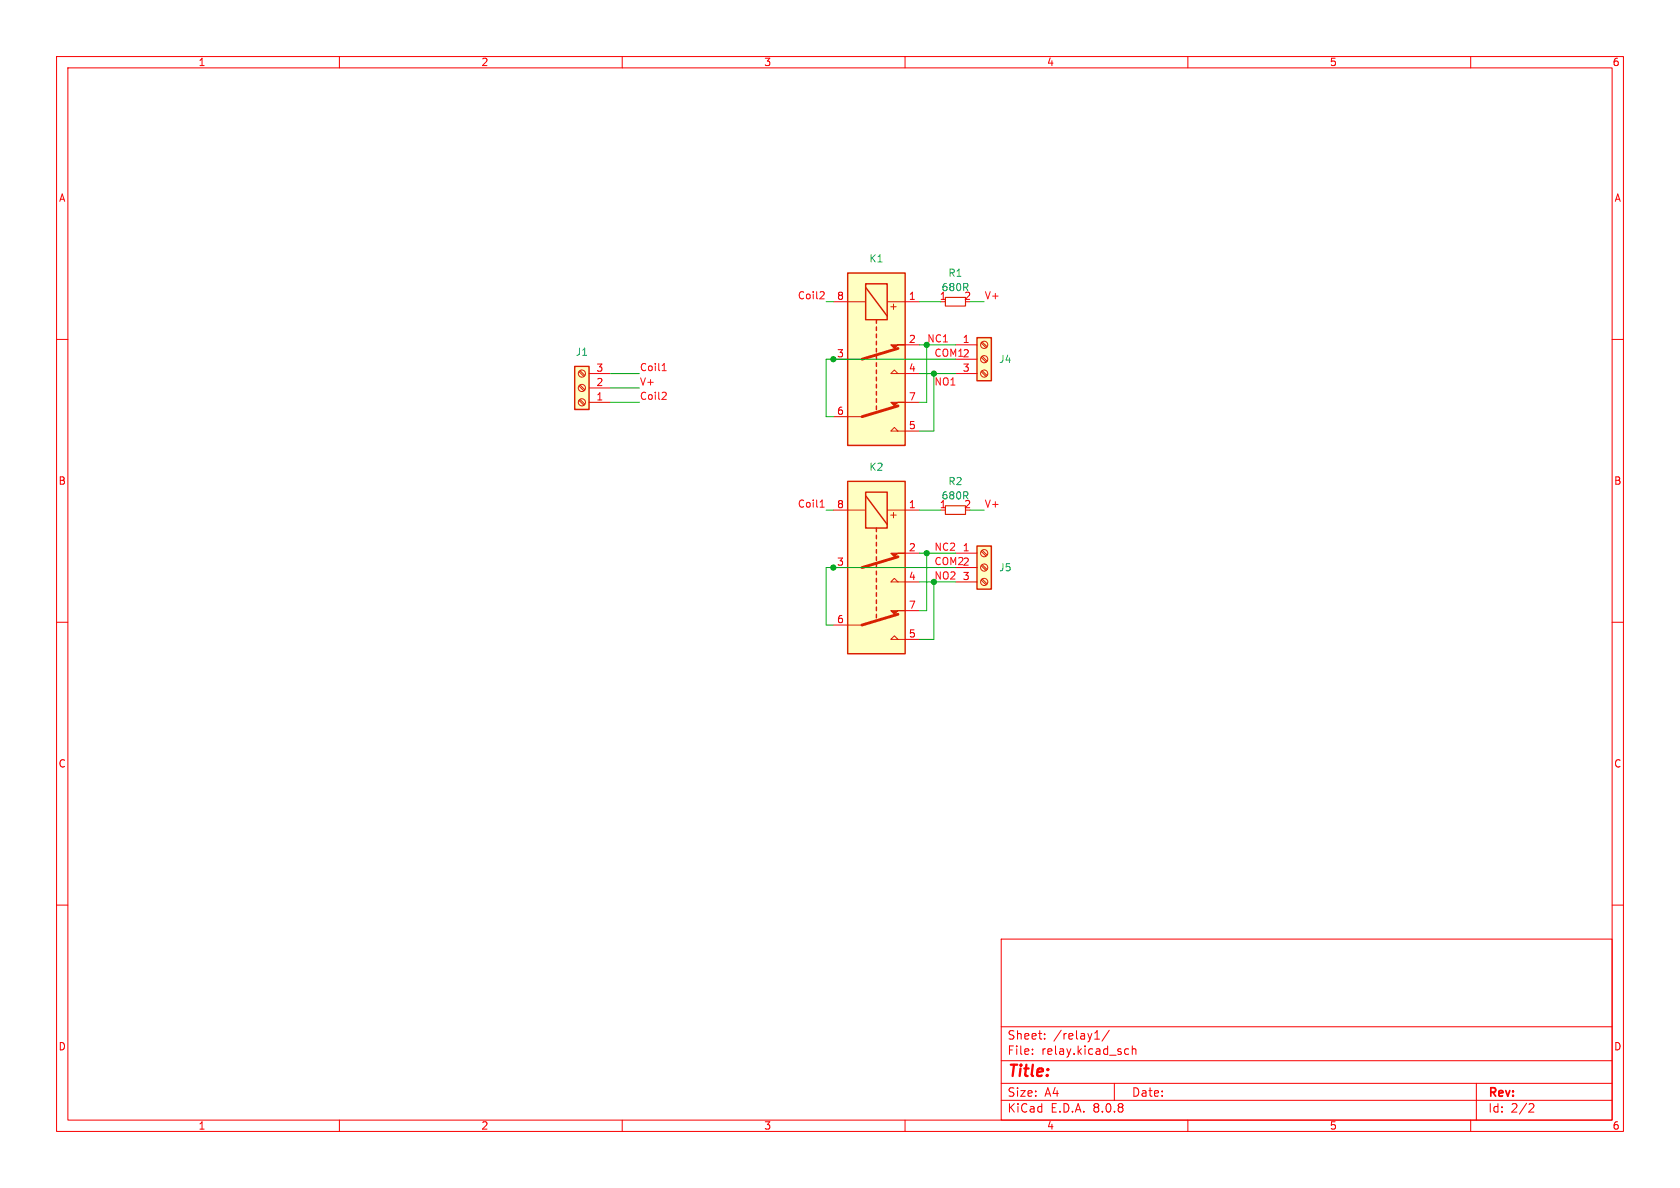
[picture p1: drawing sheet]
<svg xmlns="http://www.w3.org/2000/svg" width="297mm" height="210mm" viewBox="0 0 297 210" stroke-linecap="round" stroke-linejoin="round" font-family="sans-serif">
<g fill="none" stroke="#f90000" stroke-width=".18">
<path d="M10 10h277v190h-277zM12 12h273v186h-273zM60 10v2M110 10v2M160 10v2M210 10v2M260 10v2M10 60h2M285 60h2M10 110h2M285 110h2M10 160h2"/>
<path d="M177 166h108v32h-108zM285 160h2M60 198v2M110 198v2M160 198v2M177 194.5h108M177 191.5h108M177 187.5h108M177 181.5h108M182.5 186.3v.1M182.5 185.5v.1M184.7 183.6v.1"/>
<path d="M184.7 182.8v.1M193.5 183.7h.9M193.8 182.4l.2-.2v1.5M196.1 182.1l-1.3 2M197 191.5v3M199 186.3h.5M199 185.5h.5M200.2 185.5l.2-.1 .3 .1 .1 .9M200.2 184.9v1.5M210 198v2M260 198v2M261 191.5v6.5"/>
<path d="M270.5 195.1l.5 .1 .2 .3-1 1.1h1"/>
</g>
<path d="M101.6 64.8h2.5v7.6h-2.5z" fill="#ffffc2"/>
<path d="M101.6 64.8h2.5v7.6h-2.5z" fill="none" stroke="#d72100" stroke-width=".25"/>
<g fill="none" stroke="#d72100" stroke-width=".18">
<path d="M102.4 65.7l.8 .8M102.4 68.2l.8 .9M102.4 70.8l.8 .8M102.5 65.5l.9 .9M102.5 68.1l.9 .8M102.5 70.6l.9 .9"/>
<circle cx="102.9" cy="71.1" r=".63"/>
<circle cx="102.9" cy="66" r=".63"/>
<circle cx="102.9" cy="68.6" r=".63"/>
</g>
<path d="M104.1 71.1h3.8M104.1 68.6h3.8M104.1 66h3.8" fill="none" stroke="#df0000" stroke-width=".18"/>
<path d="M149.9 48.3h10.1v30.4h-10.1z" fill="#ffffc2"/>
<g fill="none" stroke="#d72100" stroke-width=".25">
<path d="M149.9 48.3h10.1v30.4h-10.1zM153 50.2h3.8v6.3h-3.8zM153 50.8l3.8 5.1M154.9 56.5v.7M154.9 57.8v.6M154.9 59.1v.6M154.9 60.3v.7M154.9 61.6v.6M154.9 62.9v.6M154.9 64.1v.7M154.9 65.4v.6M154.9 66.7v.6"/>
<path d="M154.9 67.9v.7M154.9 69.2v.7M154.9 70.5v.6M154.9 71.8v.6"/>
</g>
<path d="M149.9 53.3h3.1M156.8 53.3h3.2M149.9 63.5h2.5M149.9 73.7h2.5M158.7 66l-.6-.6-.6 .6h2.5M158.7 76.2l-.6-.6-.6 .6h2.5" fill="none" stroke="#d72100" stroke-width=".18"/>
<path d="M158.7 61.6l-6.3 1.9M158.7 71.8l-6.3 1.9" fill="none" stroke="#d72100" stroke-width=".51"/>
<g fill="#d72100" stroke="#d72100" stroke-width=".18">
<path d="M157.5 61h2.5h-1.3l-.6 .6z"/>
<path d="M157.5 71.1h2.5h-1.3l-.6 .7z"/>
</g>
<path d="M147.3 53.3h2.6M160 53.3h2.6M147.3 63.5h2.6M147.3 73.7h2.6M160 61h2.6M160 66h2.6M160 76.2h2.6M160 71.1h2.6" fill="none" stroke="#df0000" stroke-width=".18"/>
<path d="M167.1 52.6h3.6v1.5h-3.6z" fill="none" stroke="#d72100" stroke-width=".2"/>
<path d="M172.7 59.7h2.6v7.6h-2.6z" fill="#ffffc2"/>
<path d="M172.7 59.7h2.6v7.6h-2.6z" fill="none" stroke="#d72100" stroke-width=".25"/>
<g fill="none" stroke="#d72100" stroke-width=".18">
<path d="M173.5 65.7l.8 .8M173.5 63.2l.8 .8M173.5 60.6l.8 .9M173.6 65.5l.9 .9M173.6 63l.9 .8M173.6 60.5l.9 .8"/>
<circle cx="174" cy="61" r=".63"/>
<circle cx="174" cy="66" r=".63"/>
<circle cx="174" cy="63.5" r=".63"/>
</g>
<path d="M168.9 61h3.8M168.9 63.5h3.8M168.9 66h3.8" fill="none" stroke="#df0000" stroke-width=".18"/>
<path d="M172.7 96.5h2.6v7.6h-2.6z" fill="#ffffc2"/>
<path d="M172.7 96.5h2.6v7.6h-2.6z" fill="none" stroke="#d72100" stroke-width=".25"/>
<g fill="none" stroke="#d72100" stroke-width=".18">
<path d="M173.5 100l.8 .8M173.5 97.5l.8 .8M173.6 99.8l.9 .9M173.6 97.3l.9 .8M173.5 102.5l.8 .9M173.6 102.4l.9 .8"/>
<circle cx="174" cy="97.8" r=".63"/>
<circle cx="174" cy="102.9" r=".63"/>
<circle cx="174" cy="100.3" r=".63"/>
</g>
<path d="M168.9 97.8h3.8M168.9 100.3h3.8M168.9 102.9h3.8" fill="none" stroke="#df0000" stroke-width=".18"/>
<path d="M167.1 89.4h3.6v1.5h-3.6z" fill="none" stroke="#d72100" stroke-width=".2"/>
<path d="M149.9 85.1h10.1v30.5h-10.1z" fill="#ffffc2"/>
<g fill="none" stroke="#d72100" stroke-width=".25">
<path d="M149.9 85.1h10.1v30.5h-10.1zM153 87h3.8v6.3h-3.8zM153 87.6l3.8 5.1M154.9 93.3v.7M154.9 94.6v.7M154.9 95.9v.6M154.9 97.2v.6M154.9 98.4v.7M154.9 99.7v.6M154.9 101v.6M154.9 102.2v.7M154.9 103.5v.6"/>
<path d="M154.9 104.8v.6M154.9 106v.7M154.9 107.3v.7M154.9 108.6v.6"/>
</g>
<path d="M149.9 90.2h3.1M156.8 90.2h3.2M149.9 100.3h2.5M149.9 110.5h2.5M158.7 102.9l-.6-.7-.6 .7h2.5M158.7 113l-.6-.6-.6 .6h2.5" fill="none" stroke="#d72100" stroke-width=".18"/>
<path d="M158.7 98.4l-6.3 1.9M158.7 108.6l-6.3 1.9" fill="none" stroke="#d72100" stroke-width=".51"/>
<g fill="#d72100" stroke="#d72100" stroke-width=".18">
<path d="M157.5 97.8h2.5h-1.3l-.6 .6z"/>
<path d="M157.5 108h2.5h-1.3l-.6 .6z"/>
</g>
<path d="M147.3 90.2h2.6M160 90.2h2.6M160 97.8h2.6M147.3 100.3h2.6M147.3 110.5h2.6M160 102.9h2.6M160 113h2.6M160 108h2.6" fill="none" stroke="#df0000" stroke-width=".18"/>
<path d="M145.5 51.6l.2 .2-.1 .3-.7 .7h.8M117.1 65.5h.7M117.3 64.4l.1-.1v1.2M117.5 69.3l.3 .3-.1 .3-.7 .7h.8M145 89.7h.7M145.2 88.6l.1-.2v1.3" fill="none" stroke="#f70b18" stroke-width=".18"/>
<g fill="none" stroke="#00b200" stroke-width=".18">
<path d="M146 53.3h1.3M162.6 53.3h3.8M171.4 53.3h2.6M107.9 66h5.1M107.9 71.1h5.1M107.9 68.6h5.1M162.6 66h6.3M162.6 61h6.3M163.8 61v10.1h-1.2M165.1 66v10.2h-2.5M168.9 63.5h-22.9v10.2h1.3M146 90.2h1.3"/>
<path d="M162.6 97.8h6.3M162.6 90.2h3.8M163.8 97.8v10.2h-1.2M171.4 90.2h2.6M162.6 102.9h6.3M165.1 102.9v10.1h-2.5M168.9 100.3h-22.9v10.2h1.3"/>
</g>
<g fill="#00a400" stroke="#00a400" stroke-width=".18">
<circle cx="163.8" cy="61" r=".46"/>
<circle cx="147.3" cy="63.5" r=".46"/>
<circle cx="165.1" cy="66" r=".46"/>
<circle cx="165.1" cy="102.9" r=".46"/>
<circle cx="163.8" cy="97.8" r=".46"/>
<circle cx="147.3" cy="100.3" r=".46"/>
</g>
<text font-size="2.8" fill="#f90000" x="178" y="190.9">Title:</text>
<g font-size="2.1" fill="#f90000">
<text x="178" y="184">Sheet:</text>
<text x="186.2" y="184">/relay1/</text>
<text x="178" y="186.7">File:</text>
<text x="184.1" y="186.7">relay.kicad_sch</text>
<text x="178" y="196.9">KiCad</text>
<text x="178" y="194.1">Size:</text>
<text x="184.7" y="194.1">A4</text>
<text x="185.7" y="196.9">E.D.A.</text>
<text x="193.3" y="196.9">8.0.8</text>
<text x="200" y="194.1">Date:</text>
<text x="263" y="194.3">Rev:</text>
<text x="263" y="196.9">Id:</text>
<text x="267.1" y="196.9">2/2</text>
</g>
<g font-size="1.8" fill="#f90000">
<text x="35" y="11.9">1</text>
<text x="85" y="11.9">2</text>
<text x="135" y="11.9">3</text>
<text x="185" y="11.9">4</text>
<text x="235" y="11.9">5</text>
<text x="285" y="11.9">6</text>
<text x="10.3" y="35.9">A</text>
<text x="285.3" y="35.9">A</text>
<text x="10.3" y="85.9">B</text>
<text x="285.3" y="85.9">B</text>
<text x="10.3" y="135.9">C</text>
<text x="285.3" y="135.9">C</text>
<text x="10.3" y="185.9">D</text>
<text x="285.3" y="185.9">D</text>
<text x="35" y="199.9">1</text>
<text x="85" y="199.9">2</text>
<text x="135" y="199.9">3</text>
<text x="185" y="199.9">4</text>
<text x="235" y="199.9">5</text>
<text x="285" y="199.9">6</text>
</g>
<g font-size="1.8" fill="#00a0a0">
<text x="153.6" y="46.6">K1</text>
<text x="167.6" y="49.1">R1</text>
<text x="101.7" y="63.1">J1</text>
<text x="176.5" y="64.4">J4</text>
<text x="153.6" y="83.4">K2</text>
<text x="167.6" y="86">R2</text>
<text x="176.5" y="101.2">J5</text>
</g>
<g font-size="1.8" fill="#f70b18">
<text x="140.9" y="53">Coil2</text>
<text x="174" y="53">V+</text>
<text x="113" y="65.7">Coil1</text>
<text x="163.8" y="60.6">NC1</text>
<text x="165.1" y="63.2">COM12</text>
<text x="113" y="68.2">V+</text>
<text x="113" y="70.8">Coil2</text>
<text x="165.1" y="68.2">NO1</text>
<text x="140.9" y="89.8">Coil1</text>
<text x="174" y="89.8">V+</text>
<text x="165.1" y="100">COM22</text>
<text x="165.1" y="97.4">NC2</text>
<text x="165.1" y="102.5">NO2</text>
</g>
<g font-size="1.8" fill="#e70000">
<text x="147.9" y="53.1">8</text>
<text x="160.6" y="53.1">1</text>
<text x="170.4" y="53.1">2</text>
<text x="105.3" y="65.8">3</text>
<text x="147.9" y="63.2">3</text>
<text x="160.6" y="60.7">2</text>
<text x="160.6" y="65.8">4</text>
<text x="170.1" y="60.7">1</text>
<text x="170.1" y="65.8">3</text>
<text x="105.3" y="70.9">1</text>
<text x="105.3" y="68.3">2</text>
<text x="160.6" y="70.9">7</text>
<text x="147.9" y="73.4">6</text>
<text x="160.6" y="75.9">5</text>
<text x="147.9" y="89.9">8</text>
<text x="160.6" y="89.9">1</text>
<text x="170.4" y="89.9">2</text>
<text x="147.9" y="100.1">3</text>
<text x="160.6" y="97.5">2</text>
<text x="170.1" y="97.5">1</text>
<text x="160.6" y="102.6">4</text>
<text x="160.6" y="107.7">7</text>
<text x="170.1" y="102.6">3</text>
<text x="147.9" y="110.2">6</text>
<text x="160.6" y="112.8">5</text>
</g>
<g font-size="1.8" fill="#008e8e">
<text x="166" y="53.1">1</text>
<text x="166.4" y="51.7">680R</text>
<text x="166" y="89.9">1</text>
<text x="166.4" y="88.5">680R</text>
</g>
<g font-size="1.8" fill="#d72100">
<text x="158.7" y="55.1" transform="rotate(-90 158.7 55.1)">+</text>
<text x="158.7" y="92" transform="rotate(-90 158.7 92)">+</text>
</g>
</svg>
